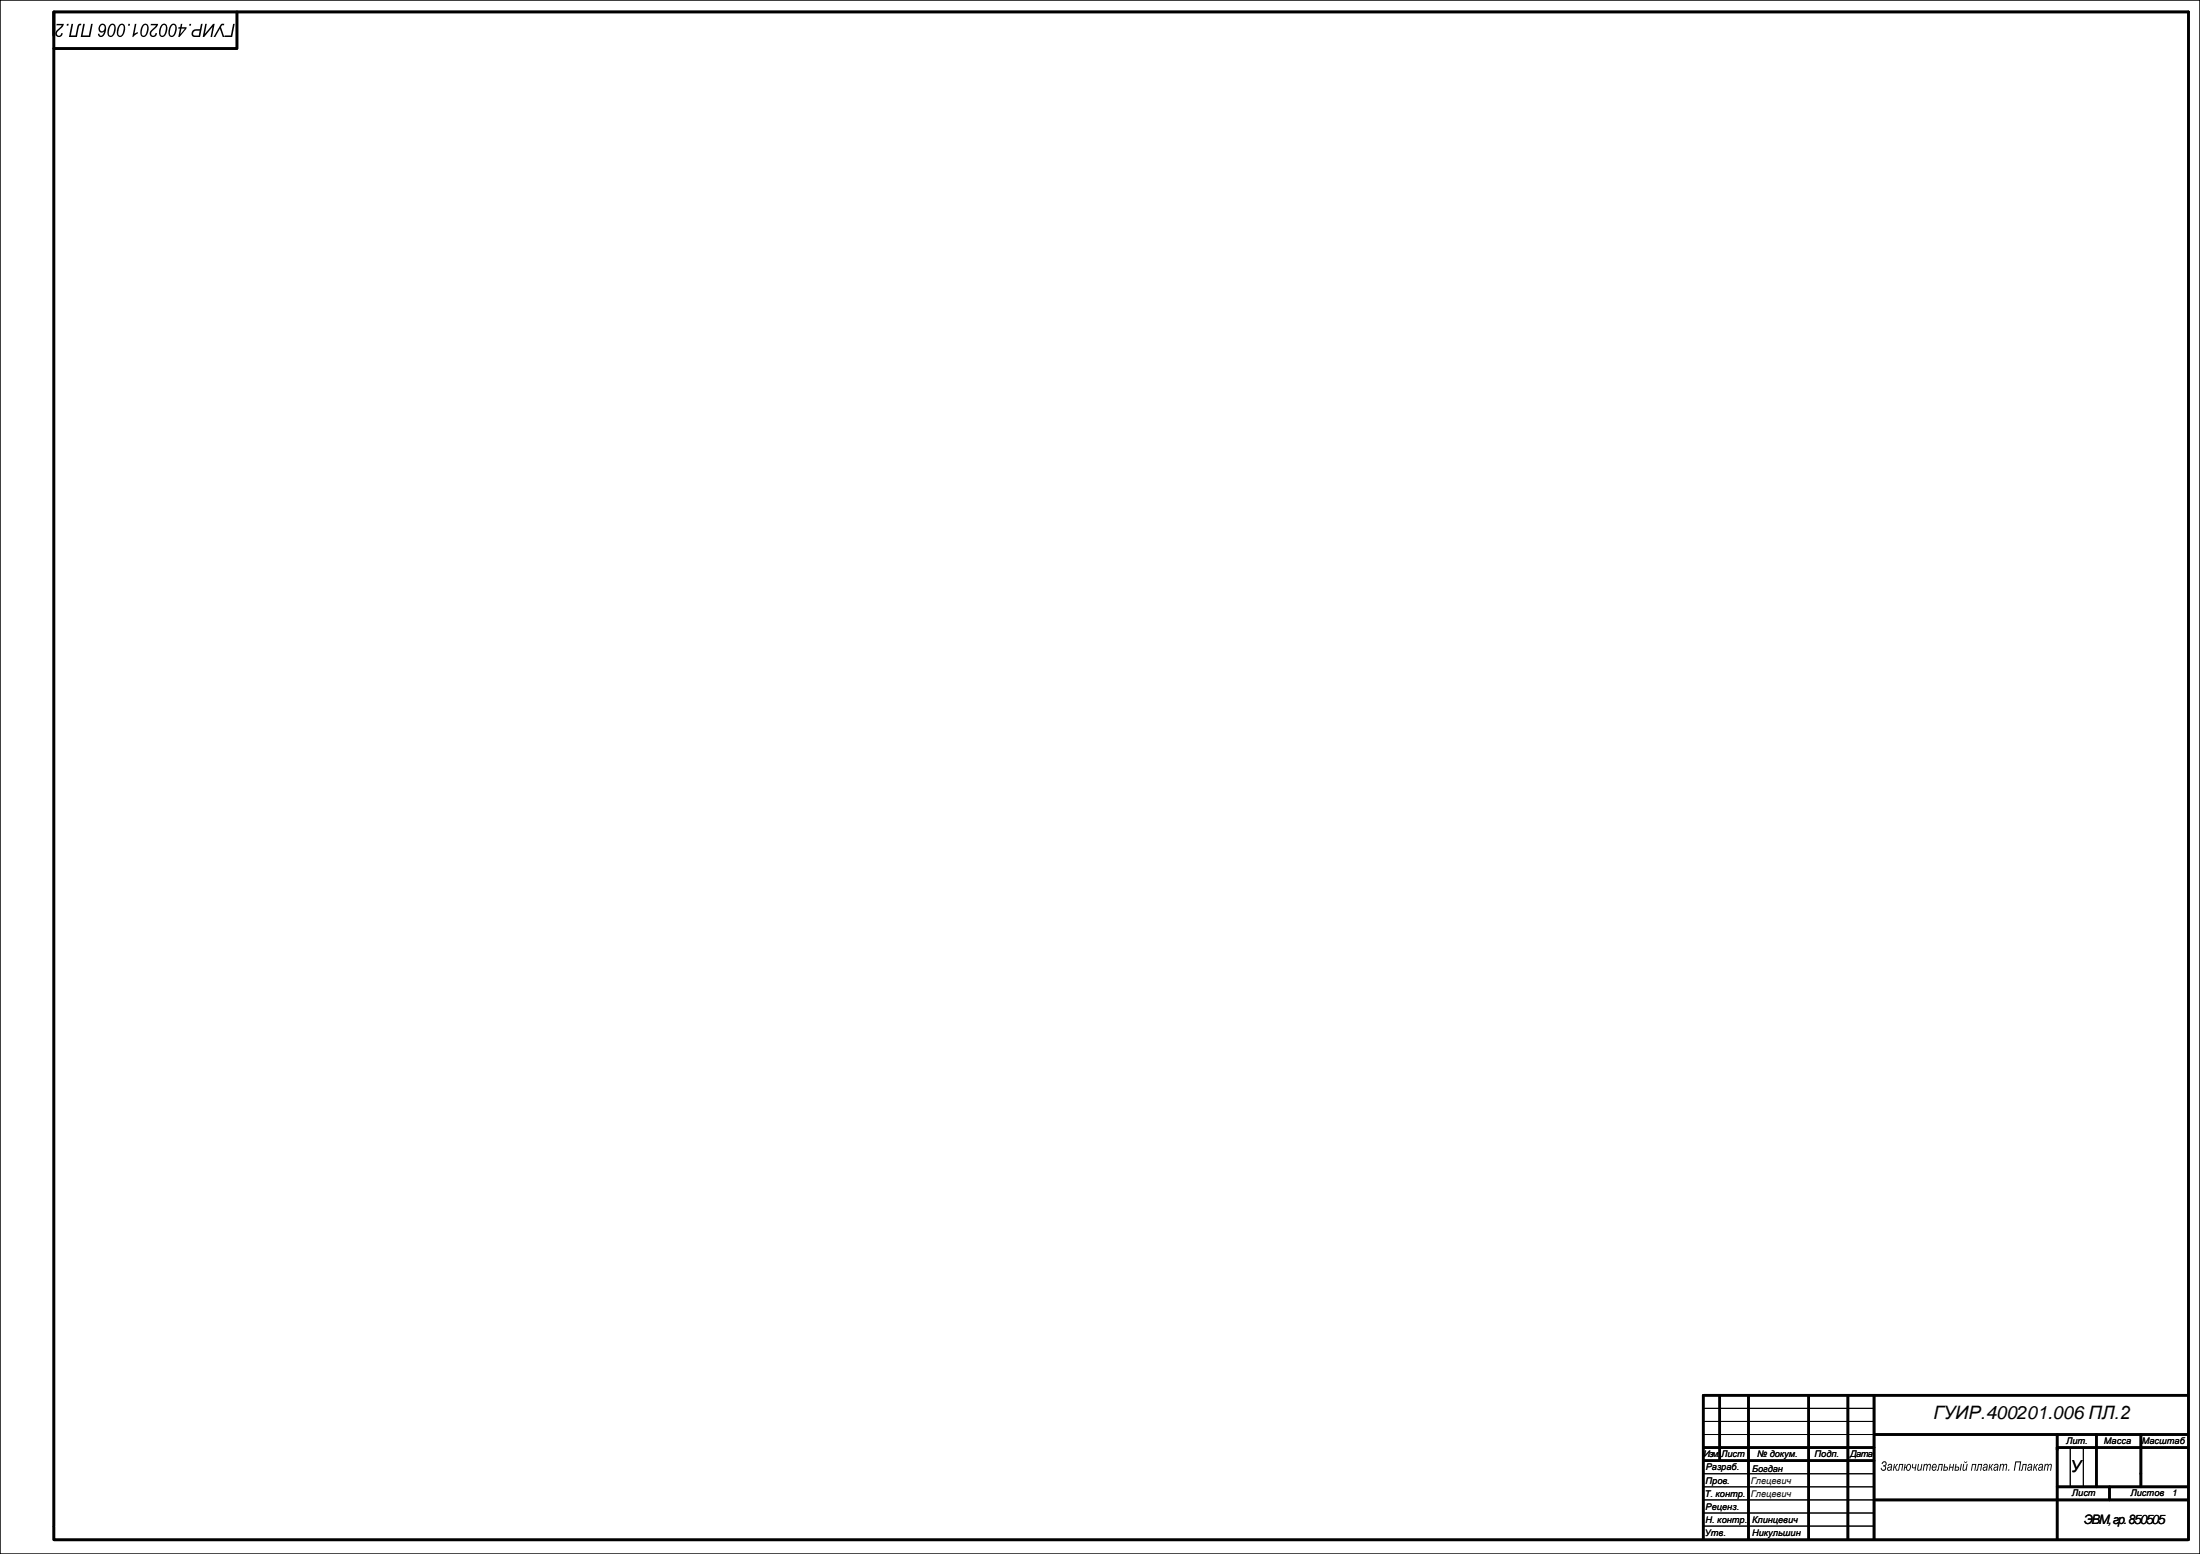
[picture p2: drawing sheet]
<svg xmlns="http://www.w3.org/2000/svg" width="841mm" height="594mm" viewBox="0 0 841 594" stroke-linecap="round" stroke-linejoin="round" font-family="sans-serif">
<path d="M0 0h841v594h-841zM651.4 538.3h65M651.4 543.3h65M651.4 548.3h65M791.4 553.3v15M796.4 553.3v15M651.4 563.3h65M651.4 568.3h65M651.4 573.3h65M651.4 578.3h65M651.4 583.3h65" fill="none" stroke="#000" stroke-width=".38"/>
<g fill="none" stroke="#000" stroke-width="1">
<path d="M20.6 13.6v-9h816v583.7M20.6 4.6v578.7M90.6 4.6v14h-70M651.1 533.3v55M651.4 533.3h185M657.4 533.8v24.5M668.4 533.3v55M691.4 533.3v55M706.4 533.3v55M716.4 533.3v55M651.4 553.3h65M651.4 558.3h65"/>
<path d="M716.4 548.3h120M786.4 548.3v40M786.4 553.3h50M801.4 548.3v20M818.4 548.3v20M716.4 573.3h120M786.4 568.3h50M806.4 568.3v5M20.6 583.6v5h816"/>
</g>
<g fill="#000">
<path d="M31.8 9.1h.6l-.8 4.5h2.4l.8-4.5h.6l-.9 5h-3.7zM27.3 9.1h.7l-.9 4.5h1.8l.5-2.8a1.38 1.38 0 0 1 1.7-1.7l-.1 .6h-.5l-.3 .4-.8 4h-3zM25.6 9.1h.6l-.1 .7h-.6zM21.7 9.1h2.7l-.5 1.2-1.6 1.5a.92 .92 0 0 0-.7 1 .92 .92 0 0 0 1 .8 .92 .92 0 0 0 .8-1l.6 .1a1.45 1.45 0 0 1-2.2 1.3 1.45 1.45 0 0 1 .1-2.6l1.7-1.7h-2z"/>
<path d="M38.2 9.6a1.46 1.46 0 0 1 1.9-.3 1.46 1.46 0 0 1 .5 1.9l-.4 1.5a1.4 1.4 0 0 1-1.2 1.4 1.4 1.4 0 0 1-1.6-1.2h.6a.79 .79 0 0 0 .8 .8 .79 .79 0 0 0 .7-.9l.3-.8a1.36 1.36 0 0 1-1.9 .1 1.36 1.36 0 0 1-.1-1.9zM38.6 9.8a1.07 1.07 0 0 0-.4 1.4 1.07 1.07 0 0 0 1.3 .6 1.1 1.1 0 0 0 .6-1.4 1.1 1.1 0 0 0-1.3-.7z"/>
<path d="M49.1 9.1h.6l-.1 .7h-.7zM45.7 9.4a1.38 1.38 0 0 1 1.8 0 1.38 1.38 0 0 1 .3 1.7 2.63 2.63 0 0 1-2.2 3 2.62 2.62 0 0 1-.5-3.7zM46 9.8l-.6 1.4a2.18 2.18 0 0 0 .3 2.4l.2 .1a3.1 3.1 0 0 0 .9-4.1zM42.1 9.4a1.38 1.38 0 0 1 1.8 0 1.38 1.38 0 0 1 .3 1.7 2.63 2.63 0 0 1-2.2 3 2.62 2.62 0 0 1-.5-3.7zM42.4 9.8l-.6 1.4a2.18 2.18 0 0 0 .3 2.4l.2 .1a3.1 3.1 0 0 0 .9-4.1z"/>
<path d="M69.1 9.1h.6l-.2 1.3h1.8l-.1 .6-2.6 3.1h-.4l.6-3.2h-.7l.1-.5h.7zM69.4 10.9l-.5 2.1 1.8-2.1zM65.4 9.4a1.38 1.38 0 0 1 1.8 0 1.38 1.38 0 0 1 .4 1.7 2.63 2.63 0 0 1-2.2 3 2.62 2.62 0 0 1-.6-3.7zM65.7 9.8l-.6 1.4a2.18 2.18 0 0 0 .3 2.4l.2 .1a3.1 3.1 0 0 0 .9-4.1zM61.8 9.4a1.38 1.38 0 0 1 1.8 0 1.38 1.38 0 0 1 .4 1.7 2.63 2.63 0 0 1-2.2 3 2.62 2.62 0 0 1-.6-3.7zM62.1 9.8l-.6 1.4a2.18 2.18 0 0 0 .3 2.4l.2 .1a3.1 3.1 0 0 0 .9-4.1zM57.7 9.1h2.8l-.5 1.2-1.7 1.5a.92 .92 0 0 0-.7 1 .92 .92 0 0 0 1.1 .8 .92 .92 0 0 0 .8-1l.5 .1a1.45 1.45 0 0 1-2.2 1.3 1.45 1.45 0 0 1 .1-2.6l1.8-1.7h-2.1zM54.7 9.4a1.38 1.38 0 0 1 1.8 0 1.38 1.38 0 0 1 .3 1.7 2.63 2.63 0 0 1-2.2 3 2.62 2.62 0 0 1-.6-3.7zM55 9.8l-.6 1.4a2.18 2.18 0 0 0 .3 2.4l.2 .1a3.1 3.1 0 0 0 .9-4.1zM51.6 9.1h.5l-.7 3.8 1.3-.6-.1 .5-2 1.4z"/>
<path d="M89.1 9.1h.6l-1 5h-2.9l.1-.5h2.3zM84.5 9.3l1.2-.2-.1 .6h-.7l-.4 .6 1.3 3.8h-.7l-1-3.1-1.8 3.1h-.7zM78.5 9.1h.6l-.8 3.8 3.2-3.8h.6l-1 5h-.6l.7-3.8-3.1 3.8h-.6zM73.7 11.6l1-.4h1.7l.4-2.1h.6l-.9 5h-2a1.4 1.4 0 0 1-1.3-.9 1.4 1.4 0 0 1 .5-1.6zM74.1 12.1a.83 .83 0 0 0-.3 1 .83 .83 0 0 0 1 .5h1.2l.3-1.9-1.6 .1zM72.4 9.1h.7l-.2 .7h-.6z"/>
<path d="M719.7 558.8a.91 .91 0 0 1 1.4 .2 .91 .91 0 0 1-.5 1.3 1.05 1.05 0 0 1-.1 1.8 1.05 1.05 0 0 1-1.6-1l.4-.1a.69 .69 0 0 0 .6 .9 .69 .69 0 0 0 .7-.8 .69 .69 0 0 0-.8-.6l.1-.4a.63 .63 0 0 0 .9-.3 .63 .63 0 0 0-.5-.9 .63 .63 0 0 0-.7 .8l-.3-.1zM721.9 559.7a.83 .83 0 0 1 1.1-.1 .83 .83 0 0 1 .3 1.1l-.2 1.4h-.3l-.1-.3a.79 .79 0 0 1-1 .2 .79 .79 0 0 1-.3-1 .79 .79 0 0 1 1-.4 .41 .41 0 0 0 .6-.5 .41 .41 0 0 0-.7-.2l-.4 .4h-.3zM721.9 561.1a.52 .52 0 0 0 .3 .8 .52 .52 0 0 0 .6-.6l.1-.5zM724 559.6h.4l-.2 1.1 .8-1 .5-.1-.5 .8a.5 .5 0 0 0-.4 .5 .5 .5 0 0 0 .3 .5l.3 .7h-.4l-.3-1-.4-.2-.2 1.2h-.3zM726 559.6h1.6l-.4 2.5h-.4l.4-2.2h-.9l-.4 2-.7 .2 .5-.5zM728.1 559.6h.4l-.2 1.1h.4a1 1 0 0 1 1.2-1.2 1 1 0 0 1 .5 1.7 .92 .92 0 0 1-.9 1 .92 .92 0 0 1-.8-1.2h-.5l-.2 1.1h-.3zM729.3 560a.95 .95 0 0 0-.4 1 .95 .95 0 0 0 .8 .8l.1-.1a1.17 1.17 0 0 0-.1-1.9zM731 559.6h.4a.81 .81 0 0 0 .2 1.3l.5-.1 .2-1.2h.4l-.5 2.5h-.3v-.9a.82 .82 0 0 1-1-.3 .82 .82 0 0 1 .1-1zM733.2 559.6h.4l-.3 1.6a.47 .47 0 0 0 .3 .7 .47 .47 0 0 0 .6-.6l.3-1.7h.4l-.5 2.5h-.3l.1-.4a.71 .71 0 0 1-1 .4 .71 .71 0 0 1-.2-1zM735.4 559.6h.4l-.1 .4a.61 .61 0 0 1 .6-.5 .61 .61 0 0 1 .6 .5 .65 .65 0 0 1 .9-.5 .65 .65 0 0 1 .3 1l-.3 1.6h-.3l.2-1.7a.38 .38 0 0 0-.1-.5 .38 .38 0 0 0-.5 .2l-.5 2h-.4l.3-1.7a.33 .33 0 0 0 0-.5 .33 .33 0 0 0-.5 .1l-.6 2.1h-.4zM738.8 559.8a.93 .93 0 0 1 1.3-.1 .93 .93 0 0 1 .2 1.3h-1.5a.58 .58 0 0 0 .3 .8 .58 .58 0 0 0 .8-.5h.3a.99 .99 0 0 1-1.4 .8 .99 .99 0 0 1-.3-1.5zM739.1 560l-.2 .6h1.1a.53 .53 0 0 0-.2-.7 .53 .53 0 0 0-.7 .1zM741.1 559.6h1.6l-.4 2.5h-.4l.4-2.2h-.9l-.4 2-.7 .2 .5-.5zM743.2 559.6h.4l-.2 1a.84 .84 0 0 1 1.2 .6 .84 .84 0 0 1-.9 .9h-.9zM743.4 560.9l-.2 .9h.5a.46 .46 0 0 0 .6-.4 .46 .46 0 0 0-.5-.5zM745.4 559.6h.3l-.2 1h1l.2-1h.3l-.4 2.5h-.4l.2-1.1h-.9l-.2 1.1h-.4zM749.6 559.6h.4l-.5 2.5h-.3zM747.6 559.6h.3l-.2 1a.84 .84 0 0 1 1.2 .6 .84 .84 0 0 1-.9 .9h-.9zM747.7 560.9l-.2 .9h.5a.46 .46 0 0 0 .6-.4 .46 .46 0 0 0-.5-.5zM750.5 559.6h.4l-.3 1.6a.47 .47 0 0 0 .3 .7 .47 .47 0 0 0 .6-.6l.3-1.7h.4l-.5 2.5h-.3l.1-.4a.71 .71 0 0 1-1 .4 .71 .71 0 0 1-.2-1zM750.9 558.5h.2a.35 .35 0 0 0 .3 .4 .35 .35 0 0 0 .4-.4h.2a.59 .59 0 0 1-.6 .7 .59 .59 0 0 1-.5-.7zM753.9 559.6h1.6l-.4 2.5h-.4l.4-2.2h-.9l-.4 2.2h-.4zM756.2 559.6h1.5l-.4 2.5h-.4l.4-2.2h-.8l-.4 2-.7 .2 .4-.5zM758.5 559.7a.83 .83 0 0 1 1-.1 .83 .83 0 0 1 .3 1.1l-.1 1.4h-.4v-.3a.79 .79 0 0 1-1.1 .2 .79 .79 0 0 1-.2-1 .79 .79 0 0 1 1-.4 .41 .41 0 0 0 .5-.5 .41 .41 0 0 0-.7-.2l-.3 .4h-.4zM758.4 561.1a.52 .52 0 0 0 .3 .8 .52 .52 0 0 0 .6-.6l.1-.5zM760.5 559.6h.4l-.2 1.1 .8-1 .5-.1-.5 .8a.5 .5 0 0 0-.4 .5 .5 .5 0 0 0 .3 .5l.3 .7h-.4l-.3-1-.4-.2-.2 1.2h-.3zM762.6 559.7a.83 .83 0 0 1 1-.1 .83 .83 0 0 1 .3 1.1l-.1 1.4h-.4v-.3a.79 .79 0 0 1-1.1 .2 .79 .79 0 0 1-.2-1 .79 .79 0 0 1 1-.4 .41 .41 0 0 0 .5-.5 .41 .41 0 0 0-.6-.2l-.4 .4h-.4zM762.5 561.1a.52 .52 0 0 0 .3 .8 .52 .52 0 0 0 .6-.6l.1-.5zM764.6 559.6h.4l-.1 .4a.61 .61 0 0 1 .6-.5 .61 .61 0 0 1 .6 .5 .65 .65 0 0 1 .9-.5 .65 .65 0 0 1 .3 1l-.3 1.6h-.4l.3-1.7a.38 .38 0 0 0-.1-.5 .38 .38 0 0 0-.6 .2l-.5 2h-.3l.3-1.7a.33 .33 0 0 0-.1-.5 .33 .33 0 0 0-.4 .1l-.7 2.1h-.3zM767.7 561.6h.4l-.1 .5h-.4zM770.4 558.6h2.3l-.6 3.5h-.4l.5-3.1h-1.5l-.5 3.1h-.4zM773.2 559.6h1.6l-.4 2.5h-.4l.4-2.2h-.9l-.4 2-.7 .2 .5-.5zM775.5 559.7a.83 .83 0 0 1 1.1-.1 .83 .83 0 0 1 .2 1.1l-.1 1.4h-.4v-.3a.79 .79 0 0 1-1.1 .2 .79 .79 0 0 1-.2-1 .79 .79 0 0 1 1-.4 .41 .41 0 0 0 .5-.5 .41 .41 0 0 0-.6-.2l-.4 .4h-.4zM775.4 561.1a.52 .52 0 0 0 .3 .8 .52 .52 0 0 0 .6-.6l.1-.5zM777.6 559.6h.3l-.1 1.1 .8-1 .5-.1-.6 .8a.5 .5 0 0 0-.4 .5 .5 .5 0 0 0 .4 .5l.2 .7h-.3l-.4-1-.3-.2-.2 1.2h-.4zM779.6 559.7a.83 .83 0 0 1 1.1-.1 .83 .83 0 0 1 .3 1.1l-.2 1.4h-.3l-.1-.3a.79 .79 0 0 1-1 .2 .79 .79 0 0 1-.3-1 .79 .79 0 0 1 1-.4 .41 .41 0 0 0 .6-.5 .41 .41 0 0 0-.7-.2l-.4 .4h-.3zM779.6 561.1a.52 .52 0 0 0 .3 .8 .52 .52 0 0 0 .6-.6l.1-.5zM781.7 559.6h.3v.4a.61 .61 0 0 1 .5-.5 .61 .61 0 0 1 .6 .5 .65 .65 0 0 1 .9-.5 .65 .65 0 0 1 .3 1l-.3 1.6h-.3l.3-1.7a.38 .38 0 0 0-.2-.5 .38 .38 0 0 0-.5 .2l-.5 2h-.3l.3-1.7a.33 .33 0 0 0-.1-.5 .33 .33 0 0 0-.5 .1l-.6 2.1h-.4z"/>
</g>
<text font-size="7.1" x="739.1" y="542.4">ГУИР.400201.006 ПЛ.2</text>
<text font-size="6.3" x="791.5" y="562.5">У</text>
<text font-size="5" x="796.6" y="582.6">ЭВМ, гр. 850505</text>
<g font-size="3.5">
<text x="789.8" y="551.9">Лит.</text>
<text x="804.3" y="551.9">Масса</text>
<text x="818.8" y="551.9">Масштаб</text>
<text x="651.3" y="557">Изм.</text>
<text x="657.9" y="557.1">Лист</text>
<text x="671.7" y="557">№ докум.</text>
<text x="693.7" y="557.1">Подп.</text>
<text x="707.2" y="557">Дата</text>
<text x="652" y="562.1">Разраб.</text>
<text x="669.8" y="562.6">Богдан</text>
<text x="652" y="567.1">Пров.</text>
<text x="669.3" y="567.1">Глецевич</text>
<text x="651.7" y="572.1">Т. контр.</text>
<text x="669.3" y="572.2">Глецевич</text>
<text x="792" y="571.9">Лист</text>
<text x="814.4" y="571.9">Листов</text>
<text x="830.2" y="572">1</text>
<text x="652" y="577.1">Реценз.</text>
<text x="651.8" y="587.1">Утв.</text>
<text x="652" y="582.1">Н. контр.</text>
<text x="669.8" y="582.2">Клинцевич</text>
<text x="669.8" y="587.2">Никульшин</text>
</g>
</svg>
